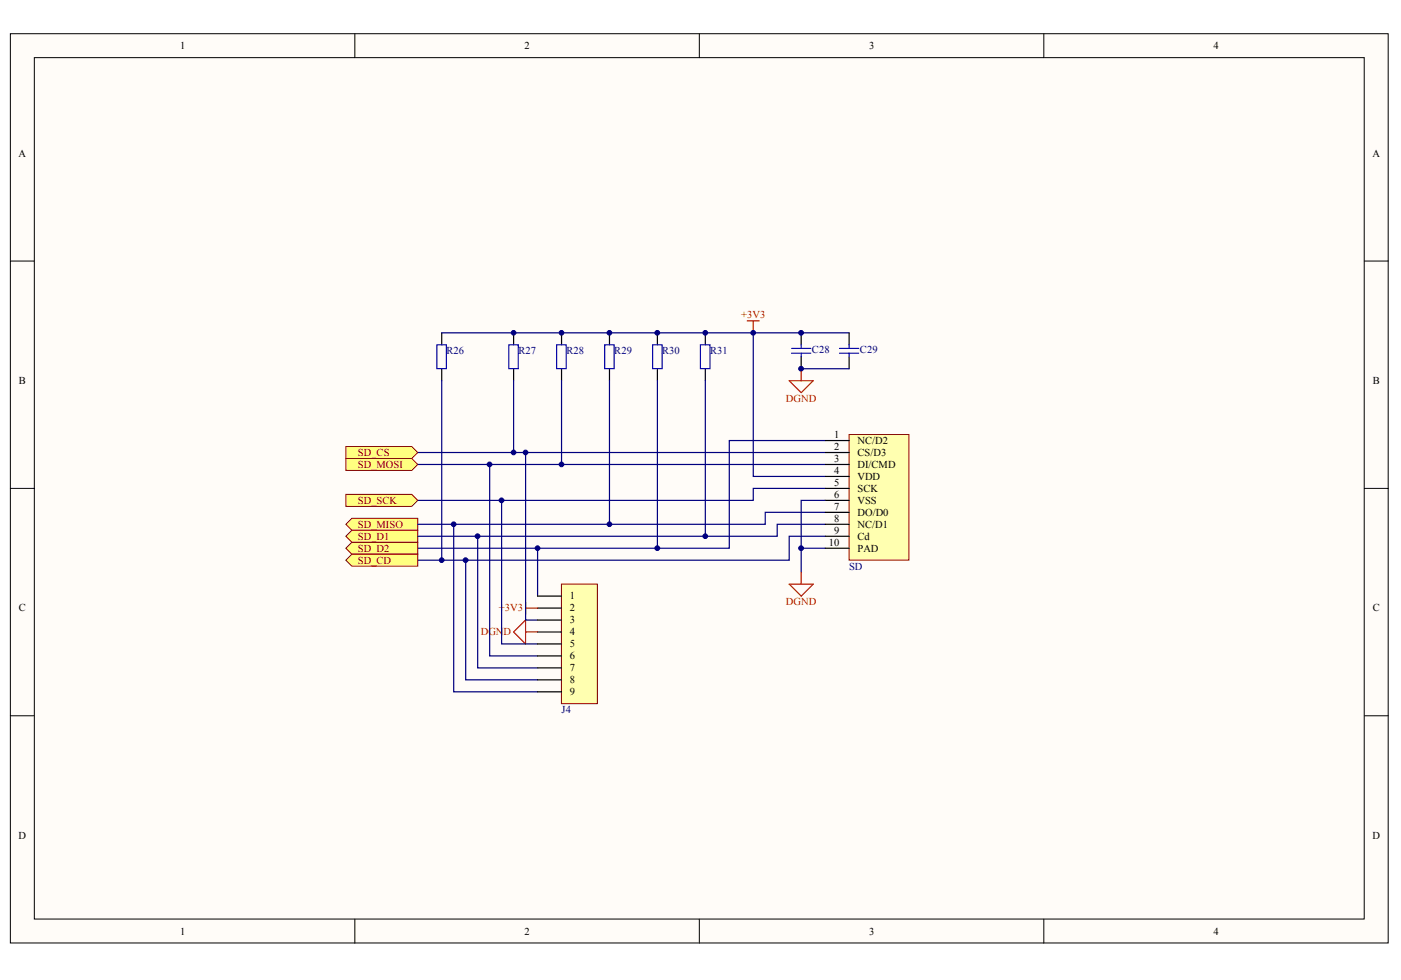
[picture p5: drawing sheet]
<svg xmlns="http://www.w3.org/2000/svg" width="289mm" height="202mm" viewBox="0 0 289 202" stroke-linecap="round" stroke-linejoin="round" font-family="sans-serif">
<g fill="#fffcf8" stroke="#000" stroke-width=".21">
<path d="M2.1 7h284.2v187.5h-284.2z"/>
<path d="M7.1 11.9h274.2v177.7h-274.2z"/>
</g>
<path d="M73.2 7v4.9M144.2 7v4.9M215.3 7v4.9M2.1 53.8h5M281.4 53.8h4.9M2.1 100.7h5M281.4 100.7h4.9M2.1 147.6h5M281.4 147.6h4.9M73.2 189.6v4.9M144.2 189.6v4.9M215.3 189.6v4.9" fill="none" stroke="#000" stroke-width=".21"/>
<path d="M154.1 66.2h2.5M155.3 66.2v2.5" fill="none" stroke="#f00" stroke-width=".25"/>
<path d="M86.2 93.3h84M86.2 95.8h84M170.2 100.7h-14.9v2.5h-69.1" fill="none" stroke="#000080" stroke-width=".25"/>
<g fill="#ffff80" stroke="#800000" stroke-width=".21">
<path d="M71.3 108.1l1.3-1.2h13.6v2.5h-13.6z" fill-rule="evenodd"/>
<path d="M71.3 92.1h13.6l1.3 1.2-1.3 1.3h-13.6z" fill-rule="evenodd"/>
<path d="M71.3 94.6h13.6l1.3 1.2-1.3 1.2h-13.6z" fill-rule="evenodd"/>
<path d="M71.3 102h13.6l1.3 1.2-1.3 1.2h-13.6z" fill-rule="evenodd"/>
</g>
<path d="M165.2 118v2.5M162.8 120.5h4.9l-2.5 2.5z" fill="none" stroke="#f00" stroke-width=".25"/>
<path d="M170.2 90.9h-19.8v22.2h-64.2" fill="none" stroke="#000080" stroke-width=".25"/>
<path d="M71.3 113.1l1.3-1.3h13.6v2.5h-13.6z" fill-rule="evenodd" fill="#ffff80" stroke="#800000" stroke-width=".21"/>
<path d="M105.9 68.7v2.4M105.9 76.1v2.4M115.8 68.7v2.4M115.8 76.1v2.4M125.7 68.7v2.4M125.7 76.1v2.4M135.6 68.7v2.4M135.6 76.1v2.4M165.2 68.7v2.4M165.2 73.6v2.5M175.1 68.7v2.4M175.1 73.6v2.5" fill="none" stroke="#000" stroke-width=".25"/>
<path d="M104.9 71.1h2v4.9h-2zM114.8 71.1h2v4.9h-2zM124.7 71.1h2v4.9h-2zM134.6 71.1h1.9v4.9h-1.9zM163.2 71.9h4M163.2 72.9h4M165.2 71.1v.8M165.2 72.9v.7M173.1 71.9h4M173.1 72.9h4M175.1 71.1v.8M175.1 72.9v.7" fill="none" stroke="#00f" stroke-width=".25"/>
<path d="M105.9 78.5v14.8M115.8 78.5v17.3M125.7 78.5v29.6M135.6 78.5v34.6M165.2 76.1h9.9M175.1 68.7h-19.8v29.6h14.9M170.2 105.7h-12.4v2.4h-71.6" fill="none" stroke="#000080" stroke-width=".25"/>
<path d="M162.8 78.5h4.9l-2.5 2.5zM165.2 76.1v2.4" fill="none" stroke="#f00" stroke-width=".25"/>
<path d="M71.3 110.6l1.3-1.2h13.6v2.4h-13.6z" fill-rule="evenodd" fill="#ffff80" stroke="#800000" stroke-width=".21"/>
<path d="M145.5 78.5v32.1M170.2 108.1h-9.9v2.5h-74.1" fill="none" stroke="#000080" stroke-width=".25"/>
<path d="M145.5 68.7v2.4M145.5 76.1v2.4" fill="none" stroke="#000" stroke-width=".25"/>
<path d="M144.4 71.1h2v4.9h-2z" fill="none" stroke="#00f" stroke-width=".25"/>
<path d="M105.9 130.4l2.5-2.5v4.9zM108.4 124.2v2.5M108.4 125.4h2.5M108.4 130.4h2.5" fill="none" stroke="#f00" stroke-width=".25"/>
<path d="M175.1 89.6h12.3v25.9h-12.3z" fill="#ffffb0" stroke="#800000" stroke-width=".21"/>
<path d="M91.1 68.7v2.4M91.1 76.1v2.4M170.2 90.9h4.9M170.2 93.3h4.9M170.2 95.8h4.9M170.2 98.3h4.9M170.2 100.7h4.9M170.2 103.2h4.9M170.2 105.7h4.9M170.2 108.1h4.9M170.2 110.6h4.9M170.2 113.1h4.9" fill="none" stroke="#000" stroke-width=".25"/>
<path d="M91.1 68.7h64.2M91.1 78.5v37.1M165.2 113.1h5M170.2 103.2h-5v14.8M170.2 110.6h-7.4v5h-76.6" fill="none" stroke="#000080" stroke-width=".25"/>
<path d="M90.1 71.1h2v4.9h-2z" fill="none" stroke="#00f" stroke-width=".25"/>
<path d="M71.3 115.6l1.3-1.3h13.6v2.5h-13.6z" fill-rule="evenodd" fill="#ffff80" stroke="#800000" stroke-width=".21"/>
<path d="M101 95.8v39.5h9.9M108.4 93.3v34.6h2.5M93.6 108.1v34.6h17.3M96 115.6v24.6h14.9M98.5 110.6v27.2h12.4M103.5 103.2v29.6h7.4M110.9 113.1v9.9" fill="none" stroke="#000080" stroke-width=".25"/>
<path d="M115.8 120.5h7.4v24.6h-7.4z" fill="#ffffb0" stroke="#800000" stroke-width=".21"/>
<path d="M110.9 123h4.9M110.9 125.4h4.9M110.9 127.9h4.9M110.9 130.4h4.9M110.9 132.8h4.9M110.9 135.3h4.9M110.9 137.8h4.9M110.9 140.2h4.9M110.9 142.7h4.9" fill="none" stroke="#000" stroke-width=".25"/>
<g fill="#000080" stroke="#000080" stroke-width=".21">
<circle cx="91.1" cy="115.5" r=".48"/>
<circle cx="93.6" cy="108.1" r=".48"/>
<circle cx="96" cy="115.5" r=".49"/>
<circle cx="98.5" cy="110.6" r=".49"/>
<circle cx="101" cy="95.8" r=".49"/>
<circle cx="103.4" cy="103.2" r=".49"/>
<circle cx="105.9" cy="93.3" r=".48"/>
<circle cx="105.9" cy="68.6" r=".48"/>
<circle cx="108.4" cy="93.3" r=".48"/>
<circle cx="110.9" cy="113.1" r=".48"/>
<circle cx="115.8" cy="95.8" r=".48"/>
<circle cx="115.8" cy="68.6" r=".48"/>
<circle cx="125.7" cy="108.1" r=".48"/>
<circle cx="125.7" cy="68.6" r=".48"/>
<circle cx="135.6" cy="113.1" r=".49"/>
<circle cx="135.6" cy="68.6" r=".49"/>
<circle cx="145.4" cy="110.6" r=".48"/>
<circle cx="145.4" cy="68.6" r=".48"/>
<circle cx="155.3" cy="68.6" r=".48"/>
<circle cx="165.2" cy="113.1" r=".49"/>
<circle cx="165.2" cy="76" r=".49"/>
<circle cx="165.2" cy="68.6" r=".49"/>
</g>
<g font-size="2.2">
<text x="37.1" y="10.1">1</text>
<text x="108.2" y="10.1">2</text>
<text x="179.2" y="10.1">3</text>
<text x="250.3" y="10.1">4</text>
<text x="3.8" y="32.3">A</text>
<text x="283.1" y="32.3">A</text>
<text x="3.9" y="79.2">B</text>
<text x="283.1" y="79.2">B</text>
<text x="172" y="90.3">1</text>
<text x="172" y="92.8">2</text>
<text x="172" y="95.3">3</text>
<text x="176.8" y="91.6">NC/D2</text>
<text x="176.8" y="94">CS/D3</text>
<text x="172" y="97.7">4</text>
<text x="172" y="100.2">5</text>
<text x="176.8" y="96.5">DI/CMD</text>
<text x="176.8" y="99">VDD</text>
<text x="176.8" y="101.4">SCK</text>
<text x="172" y="102.7">6</text>
<text x="172" y="105.1">7</text>
<text x="172" y="107.6">8</text>
<text x="176.8" y="103.9">VSS</text>
<text x="176.8" y="106.4">DO/D0</text>
<text x="170.9" y="112.6">10</text>
<text x="172" y="110.1">9</text>
<text x="176.8" y="108.8">NC/D1</text>
<text x="176.8" y="111.3">Cd</text>
<text x="176.8" y="113.8">PAD</text>
<text x="117.5" y="123.7">1</text>
<text x="3.9" y="126.1">C</text>
<text x="117.5" y="126.1">2</text>
<text x="117.5" y="128.6">3</text>
<text x="117.5" y="131.1">4</text>
<text x="283.1" y="126.1">C</text>
<text x="117.5" y="133.5">5</text>
<text x="117.5" y="136">6</text>
<text x="117.5" y="138.5">7</text>
<text x="117.5" y="140.9">8</text>
<text x="117.5" y="143.4">9</text>
<text x="3.8" y="173">D</text>
<text x="283.1" y="173">D</text>
<text x="37.1" y="192.8">1</text>
<text x="108.2" y="192.8">2</text>
<text x="179.2" y="192.8">3</text>
<text x="250.3" y="192.8">4</text>
</g>
<g font-size="2.2" fill="#f00">
<text x="152.8" y="65.7">+3V3</text>
<text x="162.1" y="82.9">DGND</text>
<text x="162.1" y="124.9">DGND</text>
<text x="99.2" y="131.1">DGND</text>
<text x="102.9" y="126.1">+3V3</text>
</g>
<g font-size="2.2" fill="#000080">
<text x="92.1" y="73.1">R26</text>
<text x="106.9" y="73.1">R27</text>
<text x="116.8" y="73.1">R28</text>
<text x="126.7" y="73.1">R29</text>
<text x="136.6" y="73.1">R30</text>
<text x="146.4" y="73.1">R31</text>
<text x="167.5" y="72.8">C28</text>
<text x="177.3" y="72.8">C29</text>
<text x="175.1" y="117.5">SD</text>
<text x="115.8" y="147.1">J4</text>
</g>
<g font-size="2.2" fill="#800000">
<text x="73.8" y="94">SD_CS</text>
<text x="73.8" y="96.5">SD_MOSI</text>
<text x="73.8" y="103.9">SD_SCK</text>
<text x="73.8" y="108.8">SD_MISO</text>
<text x="73.8" y="113.8">SD_D2</text>
<text x="73.8" y="111.3">SD_D1</text>
<text x="73.8" y="116.3">SD_CD</text>
</g>
</svg>
